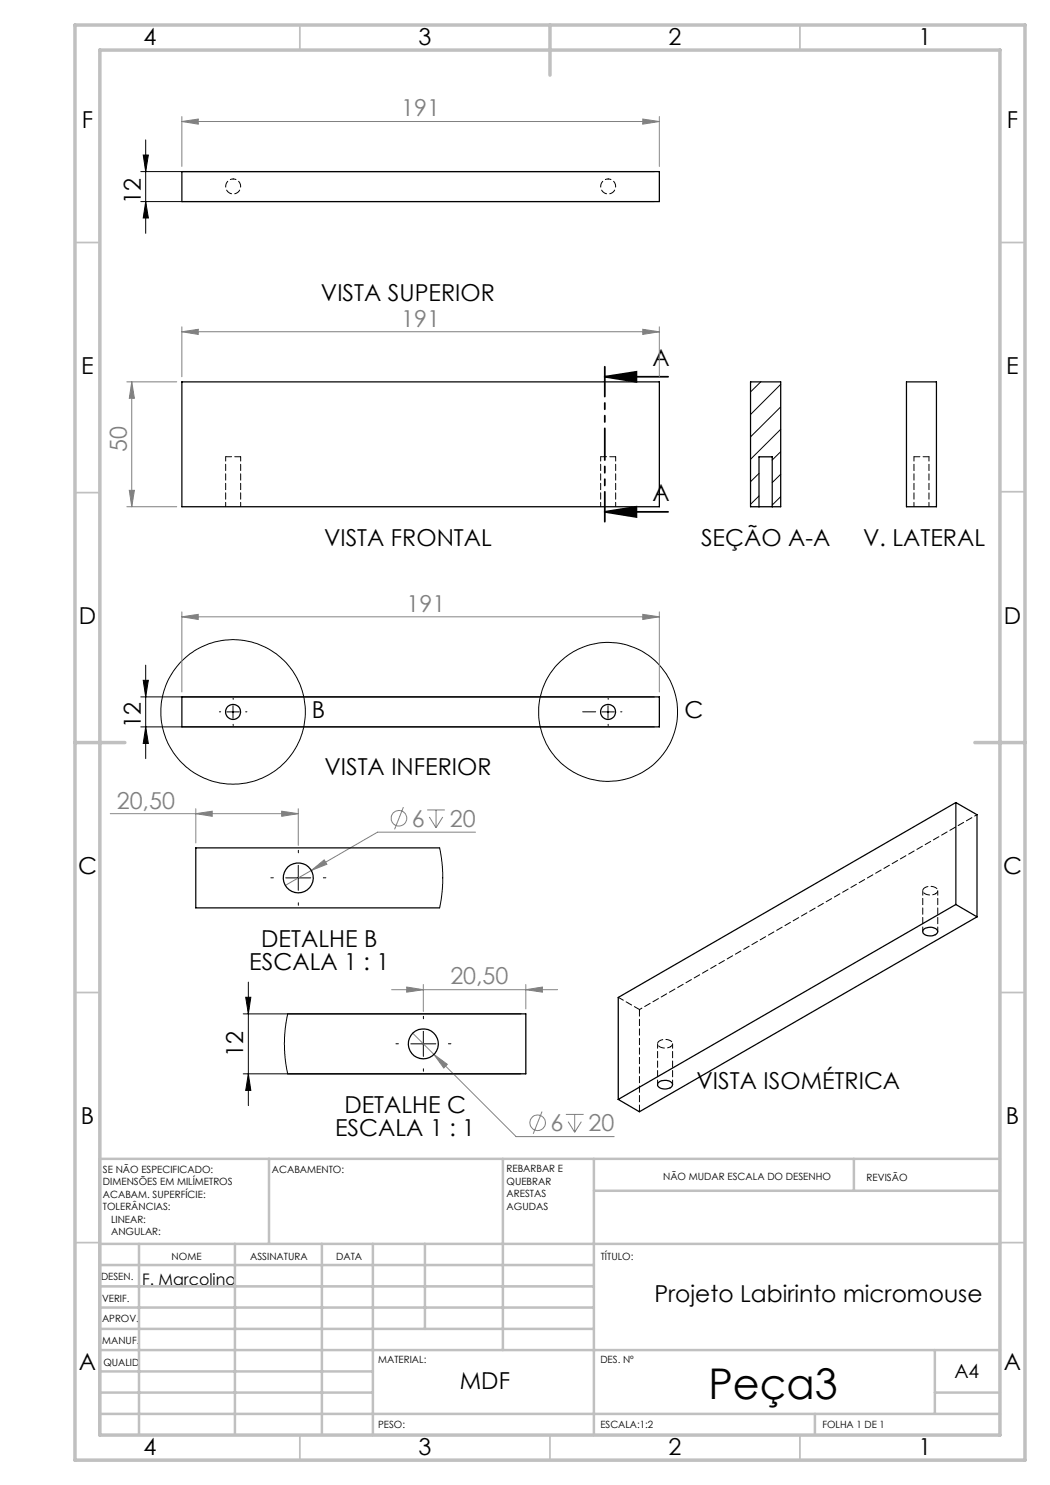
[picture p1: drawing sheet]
<svg xmlns="http://www.w3.org/2000/svg" width="210mm" height="297mm" viewBox="0 0 210 297" stroke-linecap="round" stroke-linejoin="round" font-family="sans-serif">
<g fill="none" stroke="#808080" stroke-width=".2">
<path d="M36.4 24.3l3.3-.5v1zM36.4 23.3v10M36.4 24.3h95.5M128.6 23.8l3.3 .5-3.3 .5zM131.9 23.3v10M25.4 76.4h9.9M26.4 76.4l.5 3.3h-1zM26.4 76.4v24.9M36.4 66.4l3.3-.5v1zM36.4 65.4v9.9M36.4 66.4h95.5M128.6 65.9l3.3 .5-3.3 .5z"/>
<path d="M131.9 65.4v9.9M25.9 98.1h1l-.5 3.2zM25.4 101.3h9.9M36.4 123.4l3.3-.5v1zM36.4 122.4v16M36.4 123.4h95.5M128.6 122.9l3.3 .5-3.3 .5zM131.9 122.4v16M22 162.7h37.7M39.2 162.7l3.2-.5v1.1zM39.2 161.7v6.9M56.3 162.2l3.4 .5-3.4 .6z"/>
<path d="M59.7 161.7v7.4M62.3 174.1l2.5-2.1 .6 .9zM62.3 174.1l-5.3 3M80.7 161.4l-1.8 4.5M85.4 162h3.6M85.9 163.4l1.3 2.2M87.2 162v3.6M88.5 163.4l-1.3 2.2M95.1 166.4h-19.6l-13.2 7.7M78.3 197.9h33.2M81.4 197.4l3.3 .5-3.3 .5zM84.7 196.9v5.4"/>
<path d="M105.2 197.9l3.3-.5v1zM105.2 196.9v4.9M82.5 206.7l20.7 20.6h19.6M86.8 210.9l2.7 2-.7 .7zM108.4 222.3l-1.8 4.5M113.2 222.9h3.5M113.6 224.3l1.3 2.1M114.9 222.9v3.5M116.3 224.3l-1.4 2.1"/>
<circle cx="79.8" cy="163.7" r="1.56"/>
<circle cx="107.5" cy="224.5" r="1.56"/>
</g>
<g fill="none" stroke="#000" stroke-width=".2">
<path d="M28.2 34.3h102.7M28.6 31h1.1l-.6 3.3zM29.1 28v18.7M28.2 40.3h102.7M29.1 40.3l.6 3.3h-1.1zM28.2 139.4h102.7M28.6 136.1h1.1l-.6 3.3zM29.1 133v18.7M28.2 145.4h102.7M29.1 145.4l.6 3.3h-1.1zM45.4 142.4h2.5M46.6 141.1v2.5"/>
<path d="M120.4 142.4h2.5M121.6 141.1v2.5M57.2 175.6h5M59.7 173.1v5M49.1 199.5h1.1l-.5 3.3zM49.7 196.4v24.7M48.6 214.8h55.6M48.6 202.8h55.6M49.7 214.8l.5 3.3h-1.1zM82.2 208.8h5M84.7 206.3v5"/>
<circle cx="46.6" cy="142.4" r="14.5"/>
<circle cx="121.6" cy="142.4" r="13.9"/>
</g>
<path d="M120.9 75.3l6.4-.9v2zM120.9 75.3h12.7M120.9 102.4l6.4-1.1v2.1zM120.9 102.4h12.7" fill="none" stroke="#000" stroke-width=".35"/>
<g fill="none" stroke="#000" stroke-width=".2" stroke-dasharray="15.2 1.3 1.3 1.3">
<path d="M46.6 139.9v-.3M121.6 139.9v-.3M44.1 142.4h-.2M46.6 144.9v.2M49.1 142.4h.3M119.1 142.4h-2.6M121.6 144.9v.2M124.1 142.4h.3M54.7 175.6h-.5M59.7 170.6v-.5M64.7 175.6h.5M59.7 180.6v.5"/>
<path d="M79.7 208.8h-.5M84.7 203.8v-.5M84.7 213.8v.5M89.7 208.8h.5"/>
</g>
<path d="M121 73.3v31" fill="none" stroke="#000" stroke-width=".35" stroke-dasharray="6.3 1.3 1.3 1.3 1.3 1.3" stroke-dashoffset=".4"/>
<g fill="none" stroke="#c0c0c0" stroke-width=".35">
<path d="M60 5v5M160 5v5M15 48.5h5M200 48.5h5M15 98.5h5M200 98.4h5M15 198.5h5M200 198.5h5M15 248.5h5M200 248.5h5M60 287v5M110 287v5"/>
<path d="M160 287v5"/>
</g>
<g fill="none" stroke="#c0c0c0" stroke-width=".5">
<path d="M53.8 231.8v17M100.6 231.8v38.2M118.8 231.8v55.2M118.8 238.2h81.2M170.8 231.8v6.4M200 231.8h-180v55.2M20 248.8h180M20 257.3h98.8M20 253h98.8M27.8 248.8v38.2M47 248.8v38.2M64.4 248.8v38.2"/>
<path d="M74.6 248.8v38.2M85 248.8v17M20 265.8h98.8M20 261.5h98.8M20 278.5h54.6M20 274.3h54.6M20 270h180M187 278.5h13M187 270v12.8M20 282.8h180M163 282.8v4.2"/>
</g>
<path d="M15 5h190v287h-190zM20 10h180v277h-180zM110 5v10M15 148.5h10M195 148.5h10" fill="none" stroke="#c0c0c0" stroke-width=".7"/>
<g fill="#000">
<path d="M28.6 31h1.1l-.6 3.3zM29.1 40.3l.6 3.3h-1.1z"/>
<path d="M120.9 75.3l6.4-.9v2zM120.9 102.4l6.4-1.1v2.1z"/>
<path d="M29.1 145.4l.6 3.3h-1.1zM28.6 136.1h1.1l-.6 3.3zM49.7 214.8l.5 3.3h-1.1zM49.1 199.5h1.1l-.5 3.3z"/>
</g>
<g fill="#808080">
<path d="M105.2 197.9l3.3-.5v1zM81.4 197.4l3.3 .5-3.3 .5z"/>
<path d="M36.4 24.3l3.3-.5v1zM128.6 23.8l3.3 .5-3.3 .5zM36.4 123.4l3.3-.5v1zM128.6 122.9l3.3 .5-3.3 .5zM86.8 210.9l2 2.7 .7-.7zM62.3 174.1l3.1-1.2-.6-.9zM39.2 162.7l3.2-.5v1.1zM56.3 162.2l3.4 .5-3.4 .6z"/>
<path d="M26.4 76.4l.5 3.3h-1zM25.9 98.1h1l-.5 3.2z"/>
<path d="M36.4 66.4l3.3-.5v1zM128.6 65.9l3.3 .5-3.3 .5z"/>
</g>
<g fill="none" stroke="#000" stroke-width=".25">
<path d="M36.4 34.3h95.5v6h-95.5zM36.4 76.4h95.5v24.9h-95.5zM181.3 76.4h6v24.9h-6zM151.8 101.3h2.6M151.8 101.3h-1.7v-24.9h6v24.9h-1.7M151.8 101.3v-9.9h2.6v9.9M36.4 139.4h95.5v6h-95.5zM87.9 169.6h-48.7v12h48.7M191.2 160.5v20.4M191.2 160.5l4.2 2.4v20.5M191.2 160.5l-67.6 39v20.4M184.7 185.9a1.87 1.87 0 0 1 2.8 .4 1.7 1.7 0 0 1-2.5 .7l-.4-.5z"/>
<path d="M191.2 180.9l4.2 2.5M191.2 180.9l-67.6 39M195.4 183.4l-67.5 39-4.3-2.5M57.5 202.8h47.7v12h-47.7M131.7 216.5a1.94 1.94 0 0 1 2.8 .3 1.67 1.67 0 0 1-2.5 .8l-.2-.2a.58 .58 0 0 1-.1-.9z"/>
<circle cx="46.6" cy="142.4" r="1.51"/>
<circle cx="121.6" cy="142.4" r="1.51"/>
<circle cx="59.6" cy="175.6" r="3"/>
<circle cx="84.7" cy="208.8" r="3"/>
</g>
<path d="M48.1 91.3h-3M123.1 91.3h-3M185.8 91.3h-3M123.7 199.5l4.2 2.4" fill="none" stroke="#000" stroke-width=".2" stroke-dasharray="1.3 .6" stroke-dashoffset=".1"/>
<path d="M45.1 91.3v10M120.1 91.3v10M182.8 91.3v10M48.1 101.3v-10M123.1 101.3v-10M185.8 101.3v-10M184.6 178.1v8.2M187.6 186.3v-8.2M131.5 208.7v8.2M134.5 216.9v-8.2" fill="none" stroke="#000" stroke-width=".2" stroke-dasharray="1.3 .6" stroke-dashoffset=".4"/>
<path d="M46.6 35.8a1.5 1.5 0 0 1 1.4 2.1 1.5 1.5 0 0 1-2.5 .3 1.5 1.5 0 0 1 .8-2.4h.3M121.6 35.8a1.5 1.5 0 0 1 1.4 2.1 1.5 1.5 0 0 1-2.5 .3 1.5 1.5 0 0 1 .8-2.4h.3M187.1 178.7a.68 .68 0 0 0 .4-.7 .68 .68 0 0 0-.6-.6 1.75 1.75 0 0 0-2.3 .7 1.72 1.72 0 0 0 2.5 .6M195.4 162.9l-67.5 39M134.1 209.4a.68 .68 0 0 0 .4-.8 .68 .68 0 0 0-.6-.6 1.75 1.75 0 0 0-2.4 .7 1.72 1.72 0 0 0 2.6 .7" fill="none" stroke="#000" stroke-width=".2" stroke-dasharray="1.3 .6" stroke-dashoffset=".7"/>
<path d="M127.9 201.9v20.4" fill="none" stroke="#000" stroke-width=".2" stroke-dasharray="1.3 .6"/>
<path d="M152.2 76.4l-2.1 2M156.1 76.9l-6 6M151.8 94.7l-1.7 1.6M151.8 99.2l-1.7 1.7M156.1 81.4l-6 6M156.1 85.9l-6 6M156.1 90.3l-1.7 1.7M156.1 94.9l-1.7 1.6M156.1 99.3l-1.7 1.7M87.9 169.6l.4 2 .2 2.8-.1 3.9-.5 3.3M57.5 202.8l-.5 2.9-.1 2.8 .1 3.1 .5 3.2" fill="none" stroke="#000" stroke-width=".2"/>
<text font-size="8.5" x="141.7" y="279.7">Peça3</text>
<g font-size="4.7">
<text x="28.7" y="9">4</text>
<text x="83.7" y="9">3</text>
<text x="133.7" y="9">2</text>
<text x="183.7" y="9">1</text>
<text x="16.4" y="25.5">F</text>
<text x="201.4" y="25.5">F</text>
<text x="28.1" y="40.8" transform="rotate(-90 28.1 40.8)">12</text>
<text x="64.2" y="60.1">VISTA SUPERIOR</text>
<text x="16.2" y="74.7">E</text>
<text x="130.5" y="73.3">A</text>
<text x="201.2" y="74.7">E</text>
<text x="130.5" y="100.3">A</text>
<text x="64.8" y="109.1">VISTA FRONTAL</text>
<text x="140.2" y="109.1">SEÇÃO A-A</text>
<text x="172.6" y="109.1">V. LATERAL</text>
<text x="15.8" y="124.7">D</text>
<text x="200.8" y="124.7">D</text>
<text x="62.3" y="143.7">B</text>
<text x="136.9" y="143.7">C</text>
<text x="28.1" y="145.5" transform="rotate(-90 28.1 145.5)">12</text>
<text x="64.9" y="155">VISTA INFERIOR</text>
<text x="15.6" y="174.7">C</text>
<text x="200.6" y="174.7">C</text>
<text x="52.3" y="189.5">DETALHE B</text>
<text x="49.9" y="194">ESCALA 1 : 1</text>
<text x="48.7" y="211.3" transform="rotate(-90 48.7 211.3)">12</text>
<text x="139.3" y="217.9">VISTA ISOMÉTRICA</text>
<text x="16.2" y="224.7">B</text>
<text x="67" y="227.2">ESCALA 1 : 1</text>
<text x="68.9" y="222.7">DETALHE C</text>
<text x="201.2" y="224.7">B</text>
<text x="130.9" y="260.4">Projeto Labirinto micromouse</text>
<text x="15.8" y="274">A</text>
<text x="200.8" y="274">A</text>
<text x="92" y="277.9">MDF</text>
<text x="28.7" y="291">4</text>
<text x="83.7" y="291">3</text>
<text x="133.7" y="291">2</text>
<text x="183.7" y="291">1</text>
</g>
<g font-size="4.7" fill="#808080">
<text x="80.3" y="23.3">191</text>
<text x="80.3" y="65.3">191</text>
<text x="25.4" y="90.4" transform="rotate(-90 25.4 90.4)">50</text>
<text x="81.3" y="122.3">191</text>
<text x="23.4" y="161.7">20,50</text>
<text x="82.4" y="165.4">6</text>
<text x="90" y="165.4">20</text>
<text x="90.1" y="196.9">20,50</text>
<text x="110.1" y="226.3">6</text>
<text x="117.7" y="226.3">20</text>
</g>
<text font-size="3.9" x="190.9" y="275.5">A4</text>
<text font-size="3.2" x="28.4" y="257">F. Marcolino</text>
<g font-size="2">
<text x="20.6" y="234.6">SE NÃO ESPECIFICADO:</text>
<text x="20.6" y="237.1">DIMENSÕES EM MILÍMETROS</text>
<text x="20.6" y="239.6">ACABAM. SUPERFÍCIE:</text>
<text x="54.4" y="234.6">ACABAMENTO:</text>
<text x="101.3" y="234.5">REBARBAR E</text>
<text x="101.3" y="237">QUEBRAR</text>
<text x="101.3" y="239.5">ARESTAS</text>
<text x="132.6" y="236">NÃO MUDAR ESCALA DO DESENHO</text>
<text x="173.3" y="236.2">REVISÃO</text>
<text x="20.6" y="242.1">TOLERÂNCIAS:</text>
<text x="22.2" y="244.6">LINEAR:</text>
<text x="101.3" y="242">AGUDAS</text>
<text x="22.2" y="247.1">ANGULAR:</text>
<text x="34.3" y="252">NOME</text>
<text x="50" y="251.9">ASSINATURA</text>
<text x="67.2" y="251.9">DATA</text>
<text x="120.2" y="251.9">TÍTULO:</text>
<text x="20.2" y="256.1">DESEN.</text>
<text x="20.4" y="260.3">VERIF.</text>
<text x="20.4" y="264.4">APROV.</text>
<text x="20.5" y="268.8">MANUF.</text>
<text x="20.7" y="273.1">QUALID</text>
<text x="75.7" y="272.5">MATERIAL:</text>
<text x="120.1" y="272.5">DES. Nº</text>
<text x="75.6" y="285.5">PESO:</text>
<text x="120.1" y="285.6">ESCALA:1:2</text>
<text x="164.5" y="285.6">FOLHA 1 DE 1</text>
</g>
</svg>
